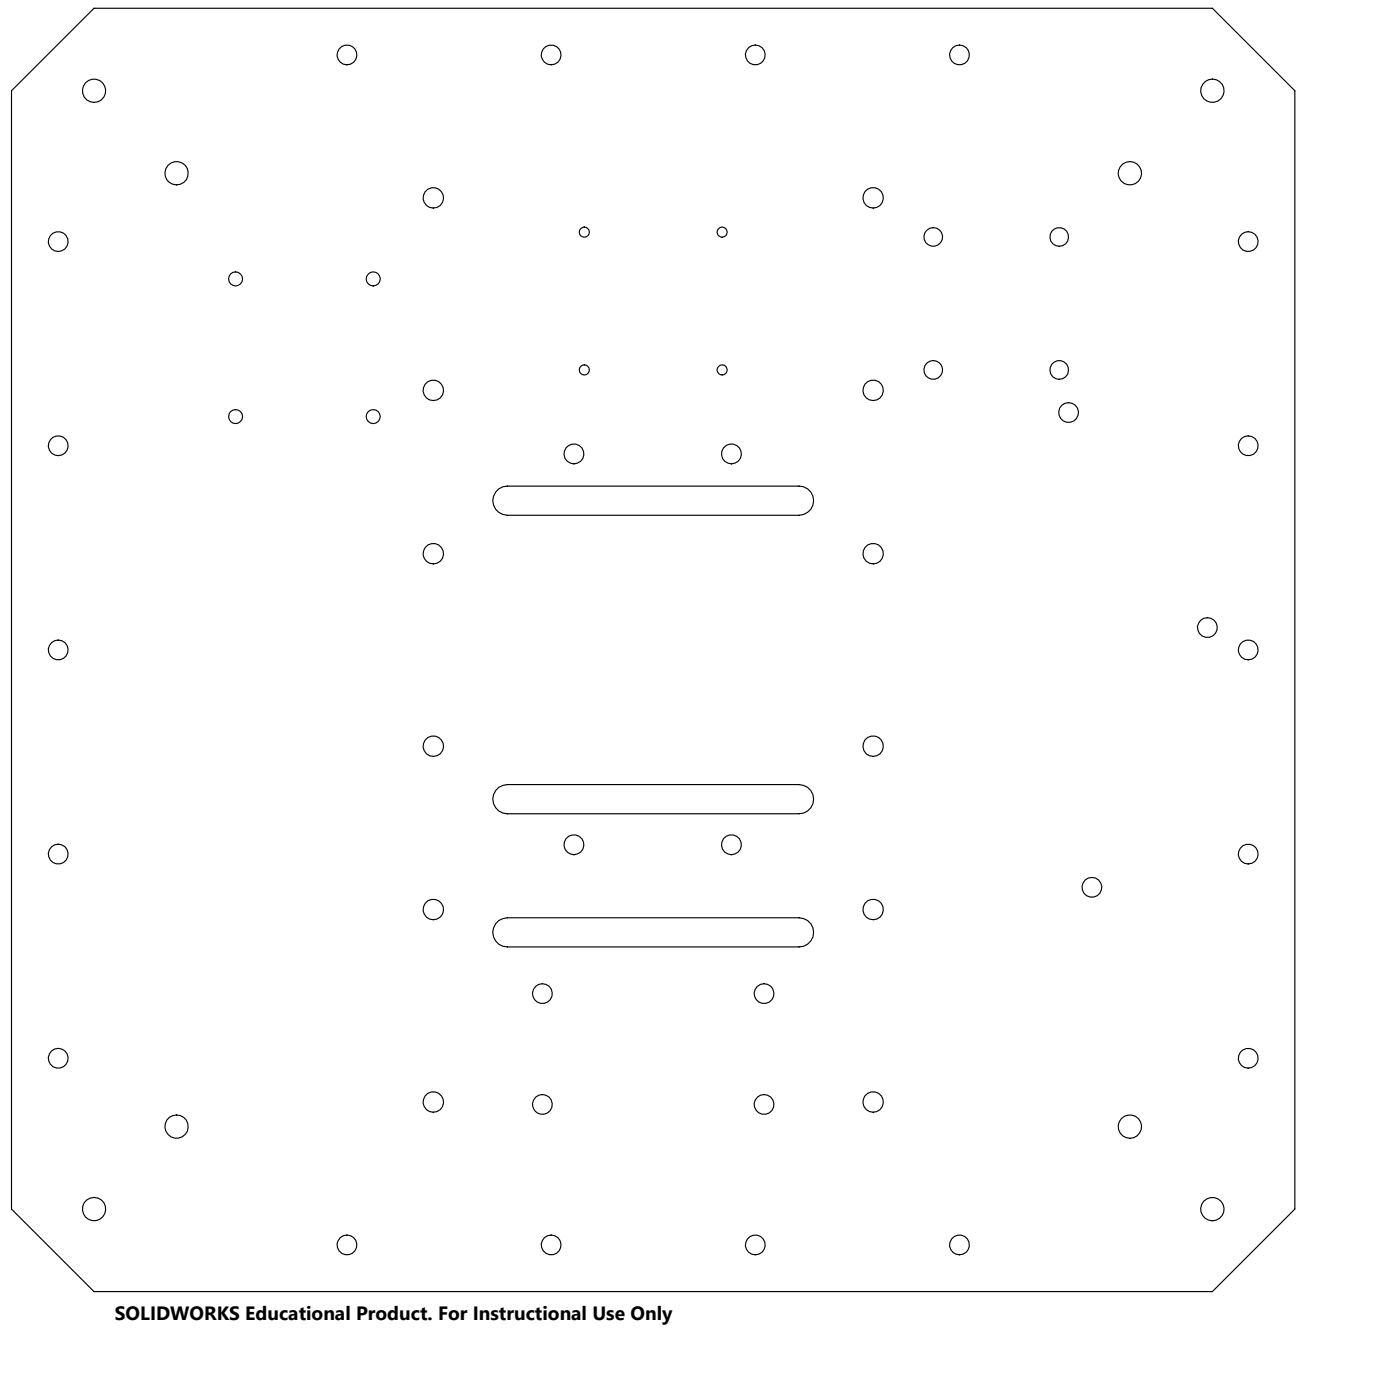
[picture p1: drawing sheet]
<svg xmlns="http://www.w3.org/2000/svg" width="305mm" height="305mm" viewBox="0 0 305 305" stroke-linecap="round" stroke-linejoin="round" font-family="sans-serif">
<g fill="none" stroke="#000" stroke-width=".25">
<path d="M20.5 1.8h243.4l18 18v243.4l-18 18h-243.4l-18-18v-243.4zM108.6 106.4l.9-.4 1-.2h63.5a3.2 3.2 0 0 1 3.1 3.2 3.2 3.2 0 0 1-3.1 3.2h-63.5a3.2 3.2 0 0 1-3-2.2 3.2 3.2 0 0 1 1.1-3.6zM108.6 171.4l.9-.4 1-.2h63.5a3.2 3.2 0 0 1 3.1 3.2 3.2 3.2 0 0 1-3.1 3.2h-63.5a3.2 3.2 0 0 1-3-2.2 3.2 3.2 0 0 1 1.1-3.6zM108.6 200.4l.9-.4 1-.2h63.5a3.2 3.2 0 0 1 3.1 3.2 3.2 3.2 0 0 1-3.1 3.2h-63.5a3.2 3.2 0 0 1-3-2.2 3.2 3.2 0 0 1 1.1-3.6z"/>
<circle cx="20.5" cy="19.8" r="2.53"/>
<circle cx="75.5" cy="12" r="2.15"/>
<circle cx="120" cy="12" r="2.15"/>
<circle cx="164.4" cy="12" r="2.15"/>
<circle cx="208.9" cy="12" r="2.15"/>
<circle cx="263.9" cy="19.8" r="2.54"/>
<circle cx="38.5" cy="37.7" r="2.54"/>
<circle cx="246" cy="37.7" r="2.54"/>
<circle cx="12.7" cy="52.6" r="2.15"/>
<circle cx="94.3" cy="43.1" r="2.22"/>
<circle cx="127.2" cy="50.5" r="1.11"/>
<circle cx="157.2" cy="50.5" r="1.1"/>
<circle cx="190.1" cy="43.1" r="2.22"/>
<circle cx="203.2" cy="51.6" r="2.04"/>
<circle cx="230.6" cy="51.6" r="2.04"/>
<circle cx="271.8" cy="52.6" r="2.15"/>
<circle cx="51.3" cy="60.7" r="1.52"/>
<circle cx="81.3" cy="60.7" r="1.52"/>
<circle cx="12.7" cy="97.1" r="2.15"/>
<circle cx="51.3" cy="90.7" r="1.51"/>
<circle cx="81.3" cy="90.7" r="1.52"/>
<circle cx="94.3" cy="85" r="2.22"/>
<circle cx="124.9" cy="98.8" r="2.17"/>
<circle cx="127.2" cy="80.5" r="1.1"/>
<circle cx="157.2" cy="80.5" r="1.1"/>
<circle cx="159.2" cy="98.8" r="2.17"/>
<circle cx="190.1" cy="85" r="2.22"/>
<circle cx="203.2" cy="80.5" r="2.05"/>
<circle cx="230.6" cy="80.5" r="2.04"/>
<circle cx="232.6" cy="89.8" r="2.15"/>
<circle cx="271.8" cy="97" r="2.15"/>
<circle cx="94.3" cy="120.5" r="2.22"/>
<circle cx="190.1" cy="120.5" r="2.22"/>
<circle cx="262.9" cy="136.6" r="2.15"/>
<circle cx="12.7" cy="141.5" r="2.15"/>
<circle cx="271.8" cy="141.5" r="2.15"/>
<circle cx="94.3" cy="162.5" r="2.22"/>
<circle cx="190.1" cy="162.5" r="2.22"/>
<circle cx="12.7" cy="185.9" r="2.15"/>
<circle cx="94.3" cy="198" r="2.22"/>
<circle cx="124.9" cy="183.9" r="2.17"/>
<circle cx="159.2" cy="183.9" r="2.17"/>
<circle cx="190.1" cy="198" r="2.22"/>
<circle cx="237.7" cy="193.2" r="2.15"/>
<circle cx="271.8" cy="186" r="2.15"/>
<circle cx="118.1" cy="216.3" r="2.15"/>
<circle cx="166.4" cy="216.3" r="2.15"/>
<circle cx="12.7" cy="230.4" r="2.15"/>
<circle cx="94.3" cy="239.9" r="2.22"/>
<circle cx="190.1" cy="239.9" r="2.22"/>
<circle cx="271.8" cy="230.4" r="2.15"/>
<circle cx="38.5" cy="245.3" r="2.53"/>
<circle cx="118.1" cy="240.5" r="2.15"/>
<circle cx="166.4" cy="240.5" r="2.15"/>
<circle cx="246" cy="245.3" r="2.54"/>
<circle cx="20.5" cy="263.2" r="2.53"/>
<circle cx="75.5" cy="271" r="2.15"/>
<circle cx="120" cy="271" r="2.15"/>
<circle cx="164.4" cy="271" r="2.15"/>
<circle cx="208.9" cy="271" r="2.15"/>
<circle cx="263.9" cy="263.2" r="2.54"/>
</g>
<text font-size="4.2" x="25" y="287.5">SOLIDWORKS Educational Product. For Instructional Use Only</text>
</svg>
